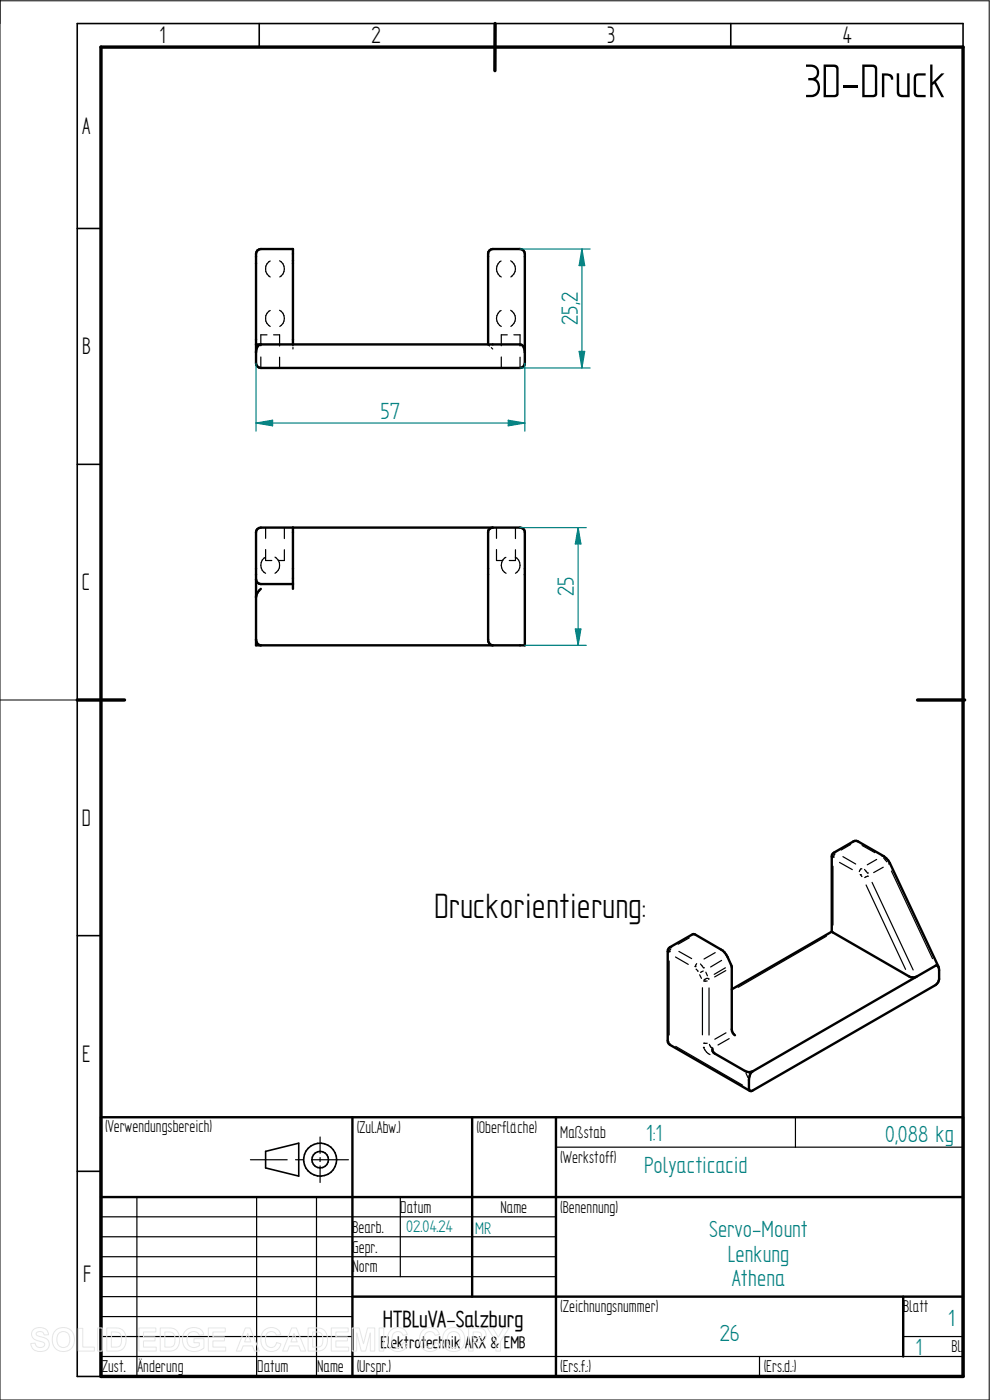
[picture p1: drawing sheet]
<svg xmlns="http://www.w3.org/2000/svg" width="210mm" height="297mm" viewBox="0 0 210 297" stroke-linecap="round" stroke-linejoin="round" font-family="sans-serif">
<path d="M0 0v297h209.8v-296.8h-209.8M0 148.5h16.4" fill="none" stroke="#000" stroke-width=".21"/>
<g fill="none" stroke="#000" stroke-width=".34">
<path d="M55 5v5M105 5v5M155 5v5M204.3 10v-5h-187.9v287h5M16.4 48.5h5M16.4 98.5h5M16.4 148.5h5M16.4 198.5h5M16.4 248.5h5M56.3 244.3l7.1-1.8v7l-7.1-1.7z"/>
<circle cx="67.9" cy="246" r="3.5"/>
<circle cx="67.9" cy="246" r="1.76"/>
</g>
<path d="M21.4 10h182.9v282h-182.9zM105 5v10M16.4 148.5h10M194.6 148.5h10" fill="none" stroke="#000" stroke-width=".72"/>
<g fill="none" stroke="#000" stroke-width=".51">
<path d="M54.3 73.1h56a1.35 1.35 0 0 1 1 1.6M55.3 73.1a1.35 1.35 0 0 0-1 1.6M62.1 73.1v-20.3h-6.8a1.01 1.01 0 0 0-1 1v23.2a1.01 1.01 0 0 0 1 1.1h55a1.01 1.01 0 0 0 1-1.1v-23.2a1.01 1.01 0 0 0-1-1h-5.8a1.01 1.01 0 0 0-1 1v19.3M54.6 112.2l.7-.3h55a1.01 1.01 0 0 1 1 1v24h-57v-24zM62.1 111.9v13M104.5 111.9a1.01 1.01 0 0 0-1 1v22.8a1.11 1.11 0 0 0 1 1.2M54.3 135.7a1.1 1.1 0 0 0 1 1.2M54.3 122.9a1.01 1.01 0 0 0 1 1h6.8M55.3 124.9l-.8 1-.2 .8M176.4 197.7l16.4 9.4a1.91 1.91 0 0 0 1.6 .1M176.4 197.7l.1-16.3 .4-.5 4.1-2.4 .7-.1 5.8 3.3 .9 .8 10.7 22.6M176.4 197.7l-21.2 12.2"/>
<path d="M155.9 219.6a1.59 1.59 0 0 1-.7-1.2v-13.2l-.1-.6a5.5 5.5 0 0 0-2.2-3.2l-5.7-3.2-5.1 2.8-.4 .5v19.6l.4 .6 17 9.7M194.4 207.2l-34.8 20.1M194.4 207.2l4.3-2.4a.98 .98 0 0 1 .5 1v1.9a1.66 1.66 0 0 1-.7 1.3l-38.9 22.4h-.5M21.4 237h182.9v55h-182.9zM74.8 237v55M100.2 237v38.1M117.9 237v55M151.1 222.4l.1 .6 .4 .5 6.4 3.7a1.73 1.73 0 0 0 1.6 .1M159.6 227.3a1.94 1.94 0 0 0-.7 1.8v1.9l.2 .4M21.4 254h182.9M74.8 275.1h129.5M191.6 275.1v12.7"/>
</g>
<g fill="none" stroke="#000" stroke-width=".25">
<path d="M57.3 55.4a1.96 1.96 0 0 0 0 3.4M59.3 55.3a1.98 1.98 0 0 1 .1 3.5M106.3 55.4a1.94 1.94 0 0 0 0 3.4M108.3 55.3a1.98 1.98 0 0 1 .1 3.5M54.4 73.8l-.1 .2M54.8 73.2l-.3 .4M55.3 73.1h-.2M55.3 75.7v2.4M56.6 71h-1.3v2.4M57.3 65.9a1.96 1.96 0 0 0 0 3.4M58 71h1.3v2.4M59.3 65.8a1.98 1.98 0 0 1 .1 3.5"/>
<path d="M59.3 75.8v2.3M62.1 73.1v.3M62.1 73.7v.3M103.5 73.1l.3 .3M104.2 73.7l.3 .3M106.3 65.9a1.94 1.94 0 0 0 0 3.4M106.3 75.7v2.4M107.6 71h-1.3v2.4M108.3 65.8a1.98 1.98 0 0 1 .1 3.5M109 71h1.3v2.4M110.3 75.8v2.3M56.3 118.2a1.94 1.94 0 0 0 0 3.4"/>
<path d="M56.3 116.6v2.3h1.4M56.3 111.9v2.3M58.3 118.2a2 2 0 0 1 0 3.4M60.3 116.6v2.3h-1.2M60.3 111.9v2.4M105.3 116.6v2.3h1.4M105.3 111.9v2.3M107.3 118.2a1.94 1.94 0 0 0 .1 3.4M109.3 118.2a1.98 1.98 0 0 1 0 3.4M109.3 116.6v2.3h-1.3M109.3 111.9v2.4M180.5 179.2l-2.1 1.1"/>
<path d="M181.2 178.5h.2M181.9 178.5h-.2M182.9 179.4l2.7 1.5M146.2 199l-2.4 1.3M175.3 198.6l-18.7 10.9M176.5 181.9h.1M176.5 181.9l.1 .2M176.7 183.8v12.5M176.8 181.8h.1M177.1 180.8l.2 .1M177.1 181.2l-.3 .6M178.1 183l2.7 1.5"/>
<path d="M178.8 181.7l2.7 1.6M182.5 185.5h.1M182.5 185.5l.3 .5M182.6 184.3h.1M182.6 184.3l-.3 .6M183.4 184.4l.6 .8M183.7 187.7l8.4 18M184 185.2h.1M184 185.9h.1M184 185.9l-.6 .3M185 187.2l8.7 18.6M186 182.3l-2 1.2"/>
<path d="M187.3 181.6l-.2 .1M187.3 181.7h.1M187.4 184l-2.1 1.1M187.5 182l.6 .8M188.7 183.2l-.2 .1M189.1 184.8l8.7 18.6M141.7 202h.1M141.7 202.1h.1M141.9 203.9v15.7M142 201.9h.1M142.3 200.9l.2 .1M142.3 201.3l-.3 .6"/>
<path d="M143.3 203l2.7 1.6M144 201.8l2.7 1.6M147.4 205.1h.1M147.7 205.6l.4 .5M147.8 204.4l-.4 .7M148.4 206.8l.4 .8M148.6 204.5l.6 .8M149 209.5v10M149.2 206l-.6 .3M149.2 205.3h.1M149.3 208.1h.1M149.3 208.1h.7"/>
<path d="M149.7 206.2l.4 .8M149.9 207.6h.1M149.9 207.6l-.5 .3M150.3 207.6l.1 .2M150.4 209.6v10M151.7 202.1l-2.3 1.4M153.1 203.8l-2.4 1.3M153.9 205.3l-2.4 1.4M154 205.9l-2.4 1.4M154 219.1l-2.4 1.4M141.7 220.9h.1M141.7 221l.1 .1"/>
<path d="M141.9 221.3l.1 .2M142 221.5h.1M143.3 222l14.2 8.2M149.2 222.2h.1M149.2 222.2a2.88 2.88 0 0 0 1.4 1.5M149.3 221.3h.1M149.3 221.3h.7M150.5 221.6l.3 .6M150.8 222.2h.1M154.7 220.3l-2.4 1.4M158.2 227.7l.5 .9M168.7 237v6.4"/>
<path d="M21.4 258.1h96.5M29 254v38M53.1 246h7.8M54.4 254v38M62.7 246h1.7M66.2 246h7.7M67.1 254v38M67.9 241.2v3.5M67.9 245.6v.8M67.9 247.4v3.5M84.9 254v16.8M117.9 243.4h86.4"/>
<path d="M21.4 270.8h96.5M21.4 266.6h96.5M21.4 262.4h96.5M21.4 275.1h53.4M21.4 279.3h53.4M21.4 287.8h182.9M21.4 283.5h53.4M161.1 287.8v4.2M191.6 283.5h12.7"/>
</g>
<path d="M110.3 52.8h14.9M123.4 52.8l.6 3.5h-1.1zM110.3 78.1h14.9" fill="none" stroke="#008080" stroke-width=".25"/>
<path d="M123.4 52.8l.6 3.5h-1.1z" fill="#008080"/>
<path d="M122.9 74.5h1.1l-.6 3.6z" fill="none" stroke="#008080" stroke-width=".25"/>
<path d="M122.9 74.5h1.1l-.6 3.6z" fill="#008080"/>
<path d="M123.4 52.8v25.3M54.3 77v14.5M111.3 77v14.5M107.8 89.2l3.5 .5-3.5 .6z" fill="none" stroke="#008080" stroke-width=".25"/>
<path d="M107.8 89.2l3.5 .5-3.5 .6z" fill="#008080"/>
<path d="M54.3 89.7l3.5-.5v1.1z" fill="none" stroke="#008080" stroke-width=".25"/>
<path d="M54.3 89.7l3.5-.5v1.1z" fill="#008080"/>
<path d="M54.3 89.7h57M110.3 111.9h14.1M122.6 111.9l.6 3.5h-1.2zM111.3 136.9h13.1" fill="none" stroke="#008080" stroke-width=".25"/>
<path d="M122.6 111.9l.6 3.5h-1.2z" fill="#008080"/>
<path d="M122 133.4h1.2l-.6 3.5z" fill="none" stroke="#008080" stroke-width=".25"/>
<path d="M122 133.4h1.2l-.6 3.5z" fill="#008080"/>
<path d="M122.6 111.9v25" fill="none" stroke="#008080" stroke-width=".25"/>
<g fill="none" stroke="#e6e6e6" stroke-width=".21">
<path d="M7.1 282.1a2.02 2.02 0 0 1 3.1 .7l.1 .4h-.9a.9 .9 0 0 0-.8-.7 .9 .9 0 0 0-.9 .5l.1 .3 .5 .2a2.15 2.15 0 0 1 2.1 1.4 1.72 1.72 0 0 1-2.3 1.8l-.7-.2-.7-.7-.2-.8 1-.1a1.06 1.06 0 0 0 .9 1 1.06 1.06 0 0 0 1.1-.7 1.66 1.66 0 0 0-1.6-.8 1.37 1.37 0 0 1-.8-2.3zM11.8 282.3a2.46 2.46 0 0 1 3.1-.2 2.46 2.46 0 0 1 .8 3 2.4 2.4 0 0 1-3.1 1.5 2.4 2.4 0 0 1-1.5-3.1l.2-.5zM12.4 282.9a1.39 1.39 0 0 1 1.7-.3 1.39 1.39 0 0 1 .7 1.6 1.41 1.41 0 0 1-1.4 1.7 1.41 1.41 0 0 1-1.3-1.7l.1-.8zM16.6 281.8h1v4h2.4v.8h-3.4zM20.7 281.7h1v4.9h-1zM22.6 281.7h1.9a2.2 2.2 0 0 1 2.2 2.8 2.02 2.02 0 0 1-2.2 2.1h-1.9zM23.6 282.6a1.8 1.8 0 0 1 2 .5 2.09 2.09 0 0 1-.4 2.6l-1.6 .1zM29.5 281.7h3.6v.9h-2.7v1h2.5v.9h-2.5v1.3h2.7v.8h-3.6zM34 281.7h1.8a2.2 2.2 0 0 1 2.3 2.8 2.02 2.02 0 0 1-2.2 2.1h-1.9zM35 282.6a1.8 1.8 0 0 1 1.9 .5 2.09 2.09 0 0 1-.4 2.6l-1.5 .1zM39.4 282.3a2.33 2.33 0 0 1 3.8 .8l-1 .2a1.37 1.37 0 0 0-1.6-.7 1.37 1.37 0 0 0-.9 1.5 1.56 1.56 0 0 0 .8 1.6 1.56 1.56 0 0 0 1.8-.2v-.6h-1.2v-.9h2.2v2a2.65 2.65 0 0 1-3.1 .5 2.65 2.65 0 0 1-1.5-2.7l.3-1zM44.2 281.7h3.6v.9h-2.6v1h2.4v.9h-2.4v1.3h2.7v.8h-3.7z"/>
<path d="M52 281.7h1.1l1.9 4.9h-1l-.4-1.1h-2l-.4 1.1h-1.1zM52.6 282.9l.6 1.8h-1.3zM56 282.3a2.12 2.12 0 0 1 3.6 .8l-1 .2a1.24 1.24 0 0 0-1.6-.7 1.24 1.24 0 0 0-.7 1.6 1.28 1.28 0 0 0 .4 1.4 1.28 1.28 0 0 0 1.6 0l.4-.8 .9 .3a2.19 2.19 0 0 1-2.5 1.6 2.19 2.19 0 0 1-1.8-2.5l.1-.9zM61.9 281.7h1l2 4.9h-1.1l-.4-1.1h-2l-.4 1.1h-1.1zM62.4 282.9l.7 1.8h-1.4zM65.4 281.7h1.8a2.2 2.2 0 0 1 2.3 2.8 2.02 2.02 0 0 1-2.3 2.1h-1.8zM66.3 282.6a1.8 1.8 0 0 1 2 .5 2.09 2.09 0 0 1-.4 2.6l-1.6 .1zM70.3 281.7h3.6v.9h-2.7v1h2.5v.9h-2.5v1.3h2.8v.8h-3.7zM74.7 281.7h1.5l.9 3.4 .9-3.4h1.5v4.9h-.9l-.1-3.8-.9 3.8h-1l-.9-3.8-.1 3.8h-.9zM80.4 281.7h1v4.9h-1zM82.8 282.3a2.12 2.12 0 0 1 3.6 .8l-.9 .2a1.24 1.24 0 0 0-1.6-.7 1.24 1.24 0 0 0-.8 1.6 1.28 1.28 0 0 0 .5 1.4 1.28 1.28 0 0 0 1.5 0l.4-.8 .9 .3a2.19 2.19 0 0 1-2.5 1.6 2.19 2.19 0 0 1-1.7-2.5l.1-.9zM89.6 282.3a2.12 2.12 0 0 1 3.6 .8l-.9 .2a1.24 1.24 0 0 0-1.6-.7 1.24 1.24 0 0 0-.7 1.6 1.28 1.28 0 0 0 .4 1.4 1.28 1.28 0 0 0 1.5 0l.4-.8 1 .3a2.19 2.19 0 0 1-2.6 1.6 2.19 2.19 0 0 1-1.7-2.5l.1-.9z"/>
<path d="M94.6 282.3a2.46 2.46 0 0 1 3.1-.2 2.46 2.46 0 0 1 .8 3 2.4 2.4 0 0 1-3.1 1.5 2.4 2.4 0 0 1-1.4-3.1l.1-.5zM95.2 282.9a1.39 1.39 0 0 1 1.7-.3 1.39 1.39 0 0 1 .7 1.6 1.41 1.41 0 0 1-1.3 1.7 1.41 1.41 0 0 1-1.4-1.7l.1-.8zM99.4 281.7h1.6a1.61 1.61 0 0 1 2.1 1.5 1.62 1.62 0 0 1-2.1 1.6h-.6v1.8h-1zM100.4 282.6a1.62 1.62 0 0 1 1.7 .3 .7 .7 0 0 1-.1 .8 .7 .7 0 0 1-.7 .2h-.9zM103.4 281.7h1.1l1.2 2 1.1-2h1.2l-1.8 2.9v2h-1v-2z"/>
</g>
<text font-size="11.3" x="170.6" y="20.6">3D-Druck</text>
<text font-size="8.4" x="92.1" y="194.7">Druckorientierung:</text>
<g font-size="5.7">
<text x="33.8" y="9.2">1</text>
<text x="78.8" y="9.2">2</text>
<text x="128.8" y="9.2">3</text>
<text x="178.8" y="9.2">4</text>
<text x="17.4" y="28.4">A</text>
<text x="17.4" y="75.2">B</text>
<text x="17.4" y="125.2">C</text>
<text x="17.4" y="175.2">D</text>
<text x="17.4" y="225.2">E</text>
<text x="17.6" y="271.9">F</text>
</g>
<g font-size="5.6" fill="#008080">
<text x="122.6" y="68.9" transform="rotate(-90 122.6 68.9)">25,2</text>
<text x="80.7" y="88.9">57</text>
<text x="121.8" y="126.5" transform="rotate(-90 121.8 126.5)">25</text>
<text x="137.1" y="242">1:1</text>
<text x="187.8" y="242.2">0,088 kg</text>
<text x="136.7" y="248.8">Polyacticacid</text>
<text x="150.4" y="262.4">Servo-Mount</text>
<text x="154.4" y="267.6">Lenkung</text>
<text x="155.3" y="272.9">Athena</text>
<text x="201.2" y="281.3">1</text>
<text x="152.7" y="284.6">26</text>
<text x="194.2" y="287.4">1</text>
</g>
<text font-size="5.5" x="81.2" y="281.5">HTBLuVA-Salzburg</text>
<g font-size="4.1">
<text x="22.3" y="240.2">(Verwendungsbereich)</text>
<text x="75.7" y="240.4">(Zul.Abw.)</text>
<text x="101.1" y="240.4">(Oberfläche)</text>
<text x="118.8" y="241.4">Maßstab</text>
<text x="118.8" y="246.7">(Werkstoff)</text>
<text x="84.9" y="257.3">Datum</text>
<text x="106.2" y="257.3">Name</text>
<text x="118.8" y="257.3">(Benennung)</text>
<text x="74.8" y="261.5">Bearb.</text>
<text x="74.8" y="265.7">Gepr.</text>
<text x="74.8" y="270">Norm</text>
<text x="118.8" y="278.4">(Zeichnungsnummer)</text>
<text x="191.6" y="278.4">Blatt</text>
<text x="201.8" y="286.9">Bl.</text>
<text x="21.6" y="291.1">Zust.</text>
<text x="29.2" y="291.1">Änderung</text>
<text x="54.6" y="291.1">Datum</text>
<text x="67.3" y="291.1">Name</text>
<text x="75.7" y="291.1">(Urspr.)</text>
<text x="118.8" y="291.1">(Ers.f.:)</text>
<text x="162" y="291.1">(Ers.d.:)</text>
</g>
<g font-size="4" fill="#008080">
<text x="86.2" y="261.5">02.04.24</text>
<text x="100.8" y="261.7">MR</text>
</g>
<text font-size="4" x="80.7" y="286">Elektrotechnik ARX &amp; EMB</text>
</svg>
